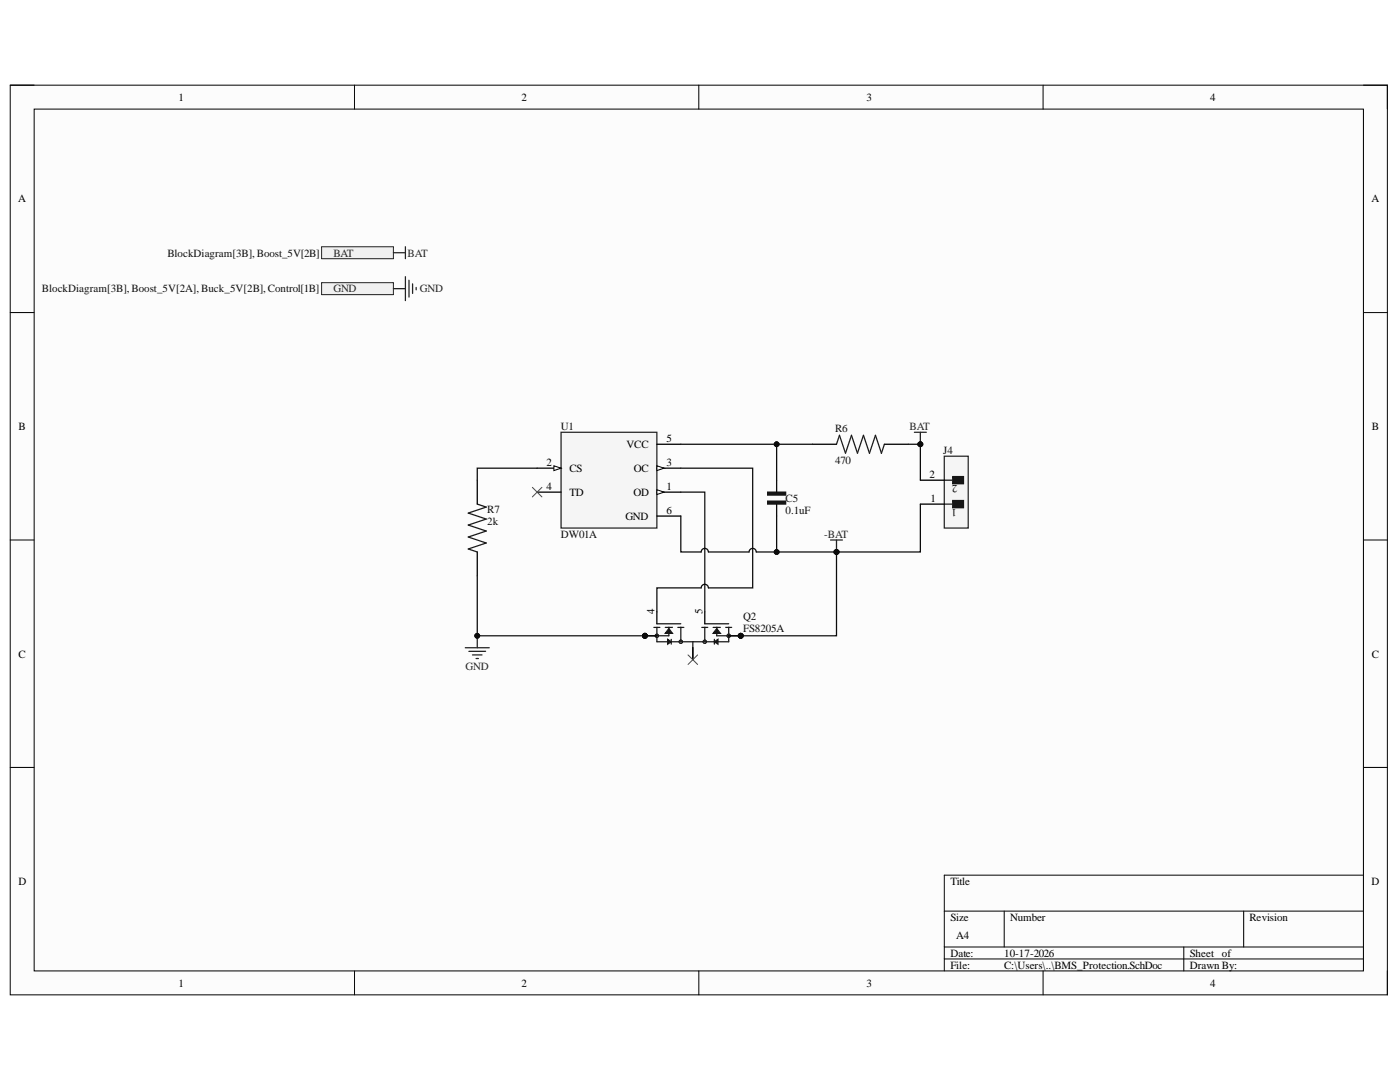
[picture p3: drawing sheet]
<svg xmlns="http://www.w3.org/2000/svg" width="279mm" height="216mm" viewBox="0 0 279 216" stroke-linecap="round" stroke-linejoin="round" font-family="sans-serif">
<path d="M2 17h274.9v181.5h-274.9z" fill-rule="evenodd" fill="#fcfcfc"/>
<path d="M2 17h274.9v181.5h-274.9z" fill="none" stroke="#000" stroke-width=".2"/>
<path d="M6.8 21.8h265.3v171.9h-265.3z" fill-rule="evenodd" fill="#fcfcfc"/>
<g fill="none" stroke="#000" stroke-width=".2">
<path d="M2 17h4.8M70.7 17v4.8M139.5 17v4.8M208.2 17v4.8M272.1 17h4.8v4.8M6.8 21.8h265.3v171.9h-265.3zM2 62.4h4.8M272.1 62.4h4.8M2 107.8h4.8M272.1 107.8h4.8M2 153.1h4.8M272.1 153.1h4.8"/>
<path d="M272.1 174.6h-83.6v19.1M70.8 193.7v4.8M139.5 193.7v4.8M188.5 181.8h83.6M188.5 189h83.6M188.5 191.4h83.6M200.4 181.8v7.2M208.2 193.7v4.8M236.3 189v4.7M248.2 181.8v7.2M276.9 193.7v4.8"/>
</g>
<path d="M112 86.3h19.1v19.1h-19.1z" fill-rule="evenodd" fill="#f5f5f5"/>
<path d="M112 86.3h19.1v19.1h-19.1z" fill="none" stroke="#262626" stroke-width=".25"/>
<path d="M107.2 93.4h4.8" fill="none" stroke="#000" stroke-width=".25"/>
<path d="M110.5 92.9l1.5 .5-1.5 .5z" fill="#fbfbfb"/>
<path d="M110.5 92.9l1.5 .5-1.5 .5z" fill="none" stroke="#000" stroke-width=".2"/>
<path d="M107.2 98.2h4.8M131.1 88.6h4.8M131.1 93.4h4.8" fill="none" stroke="#000" stroke-width=".25"/>
<path d="M131.1 92.9l1.4 .5-1.4 .5z" fill="#fbfbfb"/>
<path d="M131.1 92.9l1.4 .5-1.4 .5z" fill="none" stroke="#000" stroke-width=".2"/>
<path d="M131.1 98.2h4.8" fill="none" stroke="#000" stroke-width=".25"/>
<path d="M131.1 97.7l1.4 .5-1.4 .5z" fill="#fbfbfb"/>
<path d="M131.1 97.7l1.4 .5-1.4 .5z" fill="none" stroke="#000" stroke-width=".2"/>
<path d="M162.2 88.6h4.7M176.5 88.6h4.8M131.1 103h4.8" fill="none" stroke="#000" stroke-width=".25"/>
<path d="M166.9 88.6l.6-1.7 1.2 3.5 1.2-3.5 1.2 3.5 1.2-3.5 1.2 3.5 1.2-3.5 1.2 3.5 .6-1.8" fill="none" stroke="#1c1c1c" stroke-width=".25"/>
<path d="M153.2 100h3.6v.6h-3.6z" fill-rule="evenodd" fill="#1c1c1c"/>
<path d="M153.2 100h3.6v.6h-3.6z" fill="none" stroke="#1c1c1c" stroke-width=".25"/>
<path d="M153.2 98.2h3.6v.6h-3.6z" fill-rule="evenodd" fill="#1c1c1c"/>
<path d="M153.2 98.2h3.6v.6h-3.6z" fill="none" stroke="#1c1c1c" stroke-width=".25"/>
<path d="M155 95.8v2.4M155 100.6v2.4" fill="none" stroke="#000" stroke-width=".25"/>
<circle cx="147.8" cy="126.9" r=".48" fill="#0e0e0e"/>
<circle cx="147.8" cy="126.9" r=".48" fill="none" stroke="#0e0e0e" stroke-width=".2"/>
<circle cx="147.8" cy="126.9" r=".48" fill="#0e0e0e"/>
<circle cx="147.8" cy="126.9" r=".48" fill="none" stroke="#0e0e0e" stroke-width=".2"/>
<circle cx="128.7" cy="126.9" r=".48" fill="#0e0e0e"/>
<circle cx="128.7" cy="126.9" r=".48" fill="none" stroke="#0e0e0e" stroke-width=".2"/>
<circle cx="128.7" cy="126.9" r=".48" fill="#0e0e0e"/>
<circle cx="128.7" cy="126.9" r=".48" fill="none" stroke="#0e0e0e" stroke-width=".2"/>
<g fill="none" stroke="#1c1c1c" stroke-width=".25">
<path d="M130.5 125.2h1.2M131.1 124.5h4.8M131.1 125.2v2.9h14.3v-2.9M132.8 125.2h1.4M133.5 125.2v1.7h-2.4M134 127.6v.9M135.3 125.2h1.2M135.9 125.2v2.9M140.1 125.2h1.2M140.7 124.5h4.7M140.7 125.2v2.9M142.3 125.2h1.5"/>
<path d="M142.6 127.6v.9M143 125.2v1.7h2.4M144.8 125.2h1.2"/>
</g>
<path d="M133.2 127.6l.8 .5-.8 .4z" fill="#1c1c1c"/>
<path d="M133.2 127.6l.8 .5-.8 .4z" fill="none" stroke="#1c1c1c" stroke-width=".25"/>
<path d="M133.5 125.4l.7 1h-1.4z" fill="#1c1c1c"/>
<path d="M133.5 125.4l.7 1h-1.4z" fill="none" stroke="#1c1c1c" stroke-width=".25"/>
<path d="M143 125.4l.8 1h-1.5z" fill="#1c1c1c"/>
<path d="M143 125.4l.8 1h-1.5z" fill="none" stroke="#1c1c1c" stroke-width=".25"/>
<path d="M142.6 128.1l.7-.5v.9z" fill="#1c1c1c"/>
<path d="M142.6 128.1l.7-.5v.9z" fill="none" stroke="#1c1c1c" stroke-width=".25"/>
<g fill="none" stroke="#1c1c1c" stroke-width=".2">
<circle cx="131.1" cy="126.9" r=".34"/>
<circle cx="135.9" cy="128.1" r=".34"/>
<circle cx="140.7" cy="128.1" r=".34"/>
<circle cx="145.4" cy="126.9" r=".34"/>
</g>
<path d="M131.1 122.1v2.4M140.7 122.1v2.4M145.4 126.9h2.4" fill="none" stroke="#000" stroke-width=".25"/>
<circle cx="147.8" cy="126.9" r=".48" fill="#0e0e0e"/>
<circle cx="147.8" cy="126.9" r=".48" fill="none" stroke="#0e0e0e" stroke-width=".2"/>
<path d="M145.4 126.9h2.4" fill="none" stroke="#000" stroke-width=".25"/>
<circle cx="147.8" cy="126.9" r=".48" fill="#0e0e0e"/>
<circle cx="147.8" cy="126.9" r=".48" fill="none" stroke="#0e0e0e" stroke-width=".2"/>
<path d="M128.7 126.9h2.4" fill="none" stroke="#000" stroke-width=".25"/>
<circle cx="128.7" cy="126.9" r=".48" fill="#0e0e0e"/>
<circle cx="128.7" cy="126.9" r=".48" fill="none" stroke="#0e0e0e" stroke-width=".2"/>
<path d="M128.7 126.9h2.4" fill="none" stroke="#000" stroke-width=".25"/>
<circle cx="128.7" cy="126.9" r=".48" fill="#0e0e0e"/>
<circle cx="128.7" cy="126.9" r=".48" fill="none" stroke="#0e0e0e" stroke-width=".2"/>
<path d="M106.2 97.2l2 2M108.2 97.2l-2 2M137.3 130.7l1.9 1.9M139.2 130.7l-1.9 1.9" fill="none" stroke="#4c4c4c" stroke-width=".2"/>
<path d="M95.2 100.6l1.8 .6-3.5 1.2 3.5 1.2-3.5 1.2 3.5 1.2-3.5 1.2 3.5 1.2-3.5 1.1 1.7 .6" fill="none" stroke="#1c1c1c" stroke-width=".25"/>
<path d="M95.2 95.8v4.8M95.2 110.1v4.8" fill="none" stroke="#000" stroke-width=".25"/>
<path d="M182.5 86.3h2.4M183.7 86.3v2.3" fill="none" stroke="#262626" stroke-width=".25"/>
<circle cx="183.7" cy="88.6" r=".48" fill="#0e0e0e"/>
<circle cx="183.7" cy="88.6" r=".48" fill="none" stroke="#0e0e0e" stroke-width=".2"/>
<path d="M165.7 107.8h2.4M166.9 107.8v2.3" fill="none" stroke="#262626" stroke-width=".25"/>
<circle cx="166.9" cy="110.1" r=".48" fill="#0e0e0e"/>
<circle cx="166.9" cy="110.1" r=".48" fill="none" stroke="#0e0e0e" stroke-width=".2"/>
<path d="M135.9 88.6h26.3" fill="none" stroke="#0e0e0e" stroke-width=".25"/>
<circle cx="155" cy="88.6" r=".48" fill="#0e0e0e"/>
<circle cx="155" cy="88.6" r=".48" fill="none" stroke="#0e0e0e" stroke-width=".2"/>
<path d="M155 88.6v7.2" fill="none" stroke="#0e0e0e" stroke-width=".25"/>
<circle cx="155" cy="88.6" r=".48" fill="#0e0e0e"/>
<circle cx="155" cy="88.6" r=".48" fill="none" stroke="#0e0e0e" stroke-width=".2"/>
<path d="M107.2 93.4h-12v2.4M135.9 98.2h4.8v23.9M135.9 93.4h14.3v23.9h-8.8a.72 .72 0 0 0-.7-.7 .72 .72 0 0 0-.8 .7h-8.8v4.8M181.3 88.6h2.4" fill="none" stroke="#0e0e0e" stroke-width=".25"/>
<circle cx="183.7" cy="88.6" r=".48" fill="#0e0e0e"/>
<circle cx="183.7" cy="88.6" r=".48" fill="none" stroke="#0e0e0e" stroke-width=".2"/>
<path d="M166.9 110.1v16.8h-19.1" fill="none" stroke="#0e0e0e" stroke-width=".25"/>
<circle cx="166.9" cy="110.1" r=".48" fill="#0e0e0e"/>
<circle cx="166.9" cy="110.1" r=".48" fill="none" stroke="#0e0e0e" stroke-width=".2"/>
<circle cx="147.8" cy="126.9" r=".48" fill="#0e0e0e"/>
<circle cx="147.8" cy="126.9" r=".48" fill="none" stroke="#0e0e0e" stroke-width=".2"/>
<path d="M95.2 114.9v12h33.5" fill="none" stroke="#0e0e0e" stroke-width=".25"/>
<circle cx="95.2" cy="126.9" r=".48" fill="#0e0e0e"/>
<circle cx="95.2" cy="126.9" r=".48" fill="none" stroke="#0e0e0e" stroke-width=".2"/>
<circle cx="128.7" cy="126.9" r=".48" fill="#0e0e0e"/>
<circle cx="128.7" cy="126.9" r=".48" fill="none" stroke="#0e0e0e" stroke-width=".2"/>
<path d="M135.9 103v7.1h4a.72 .72 0 0 1 .8-.7 .72 .72 0 0 1 .7 .7h8.1a.72 .72 0 0 1 .7-.7 .72 .72 0 0 1 .7 .7h4.1v-7.1" fill="none" stroke="#0e0e0e" stroke-width=".25"/>
<circle cx="155" cy="110.1" r=".48" fill="#0e0e0e"/>
<circle cx="155" cy="110.1" r=".48" fill="none" stroke="#0e0e0e" stroke-width=".2"/>
<path d="M155 110.1h11.9" fill="none" stroke="#0e0e0e" stroke-width=".25"/>
<circle cx="155" cy="110.1" r=".48" fill="#0e0e0e"/>
<circle cx="155" cy="110.1" r=".48" fill="none" stroke="#0e0e0e" stroke-width=".2"/>
<circle cx="166.9" cy="110.1" r=".48" fill="#0e0e0e"/>
<circle cx="166.9" cy="110.1" r=".48" fill="none" stroke="#0e0e0e" stroke-width=".2"/>
<path d="M92.9 129.2h4.7M93.6 130h3.3M94.3 130.7h1.9M95 131.4h.5M95.2 126.9v2.3" fill="none" stroke="#262626" stroke-width=".25"/>
<circle cx="95.2" cy="126.9" r=".48" fill="#0e0e0e"/>
<circle cx="95.2" cy="126.9" r=".48" fill="none" stroke="#0e0e0e" stroke-width=".2"/>
<path d="M188.5 91h4.7v14.4h-4.7z" fill-rule="evenodd" fill="#f5f5f5"/>
<path d="M188.5 91h4.7v14.4h-4.7z" fill="none" stroke="#262626" stroke-width=".25"/>
<path d="M190.1 99.9h2.2v1.4h-2.2z" fill-rule="evenodd" fill="#1c1c1c"/>
<path d="M190.1 99.9h2.2v1.4h-2.2zM188.5 100.6h1.6" fill="none" stroke="#1c1c1c" stroke-width=".25"/>
<path d="M190.1 95.1h2.2v1.4h-2.2z" fill-rule="evenodd" fill="#1c1c1c"/>
<path d="M188.5 95.8h1.6M190.1 95.1h2.2v1.4h-2.2z" fill="none" stroke="#1c1c1c" stroke-width=".25"/>
<path d="M183.7 95.8h4.8M183.7 100.6h4.8" fill="none" stroke="#000" stroke-width=".25"/>
<path d="M183.7 88.6v7.2" fill="none" stroke="#0e0e0e" stroke-width=".25"/>
<circle cx="183.7" cy="88.6" r=".48" fill="#0e0e0e"/>
<circle cx="183.7" cy="88.6" r=".48" fill="none" stroke="#0e0e0e" stroke-width=".2"/>
<path d="M183.7 100.6v9.5h-16.8" fill="none" stroke="#0e0e0e" stroke-width=".25"/>
<circle cx="166.9" cy="110.1" r=".48" fill="#0e0e0e"/>
<circle cx="166.9" cy="110.1" r=".48" fill="none" stroke="#0e0e0e" stroke-width=".2"/>
<path d="M64.2 49.2h14.3v2.4h-14.3z" fill-rule="evenodd" fill="#f0f0f0"/>
<path d="M64.2 49.2h14.3v2.4h-14.3z" fill="none" stroke="#262626" stroke-width=".2"/>
<path d="M78.5 50.4h2.4M80.9 49.2v2.4" fill="none" stroke="#262626" stroke-width=".25"/>
<path d="M64.2 56.4h14.3v2.4h-14.3z" fill-rule="evenodd" fill="#f0f0f0"/>
<path d="M64.2 56.4h14.3v2.4h-14.3z" fill="none" stroke="#262626" stroke-width=".2"/>
<path d="M78.5 57.6h2.4M80.9 55.2v4.8M81.6 55.9v3.4M82.3 56.6v2M83.1 57.4v.4" fill="none" stroke="#262626" stroke-width=".25"/>
<text font-size="3.5" x="138.5" y="131.2">8</text>
<g font-size="2.2">
<text x="35.6" y="20.1">1</text>
<text x="104.1" y="20.1">2</text>
<text x="172.9" y="20.1">3</text>
<text x="241.5" y="20.1">4</text>
<text x="3.6" y="40.4">A</text>
<text x="273.7" y="40.4">A</text>
<text x="3.7" y="85.8">B</text>
<text x="125.1" y="89.4">VCC</text>
<text x="133" y="88.2">5</text>
<text x="273.8" y="85.8">B</text>
<text x="109.1" y="93">2</text>
<text x="113.6" y="94.1">CS</text>
<text x="126.5" y="94.1">OC</text>
<text x="133" y="93">3</text>
<text x="185.5" y="95.4">2</text>
<text x="109.1" y="97.8">4</text>
<text x="113.6" y="99">TD</text>
<text x="126.4" y="99">OD</text>
<text x="133" y="97.8">1</text>
<text x="185.7" y="100.1">1</text>
<text x="124.8" y="103.7">GND</text>
<text x="133" y="102.5">6</text>
<text x="130.6" y="122.5" transform="rotate(-90 130.6 122.5)">4</text>
<text x="140.2" y="122.5" transform="rotate(-90 140.2 122.5)">5</text>
<text x="3.7" y="131.2">C</text>
<text x="273.8" y="131.2">C</text>
<text x="3.7" y="176.6">D</text>
<text x="189.7" y="176.6">Title</text>
<text x="273.7" y="176.6">D</text>
<text x="189.7" y="183.7">Size</text>
<text x="201.6" y="183.7">Number</text>
<text x="249.4" y="183.7">Revision</text>
<text x="189.7" y="190.9">Date:</text>
<text x="190.8" y="187.4">A4</text>
<text x="200.4" y="190.9">10-17-2026</text>
<text x="237.4" y="190.9">Sheet of</text>
<text x="35.6" y="196.9">1</text>
<text x="104.1" y="196.9">2</text>
<text x="172.9" y="196.9">3</text>
<text x="189.7" y="193.3">File:</text>
<text x="200.4" y="193.3">C:\Users\..\BMS_Protection.SchDoc</text>
<text x="237.4" y="193.3">Drawn By:</text>
<text x="241.5" y="196.9">4</text>
</g>
<g font-size="2.2" fill="#0e0e0e">
<text x="33.4" y="51.2">BlockDiagram[3B], Boost_5V[2B]</text>
<text x="8.4" y="58.3">BlockDiagram[3B], Boost_5V[2A], Buck_5V[2B], Control[1B]</text>
<text x="112" y="85.8">U1</text>
<text x="166.7" y="86.2">R6</text>
<text x="166.7" y="92.6">470</text>
<text x="188.2" y="90.6">J4</text>
<text x="156.8" y="100.1">C5</text>
<text x="190.9" y="101.6" transform="rotate(-180 190.9 101.6)">1</text>
<text x="191.1" y="96.8" transform="rotate(-180 191.1 96.8)">2</text>
<text x="97.2" y="102.3">R7</text>
<text x="97.2" y="104.7">2k</text>
<text x="112" y="107.3">DW01A</text>
<text x="156.8" y="102.5">0.1uF</text>
<text x="148.3" y="123.8">Q2</text>
<text x="148.3" y="126.2">FS8205A</text>
</g>
<g font-size="2.2" fill="#262626">
<text x="66.5" y="51.2">BAT</text>
<text x="81.3" y="51.2">BAT</text>
<text x="66.5" y="58.3">GND</text>
<text x="83.8" y="58.3">GND</text>
<text x="181.5" y="85.8">BAT</text>
<text x="164.5" y="107.3">-BAT</text>
<text x="92.9" y="133.6">GND</text>
</g>
</svg>
